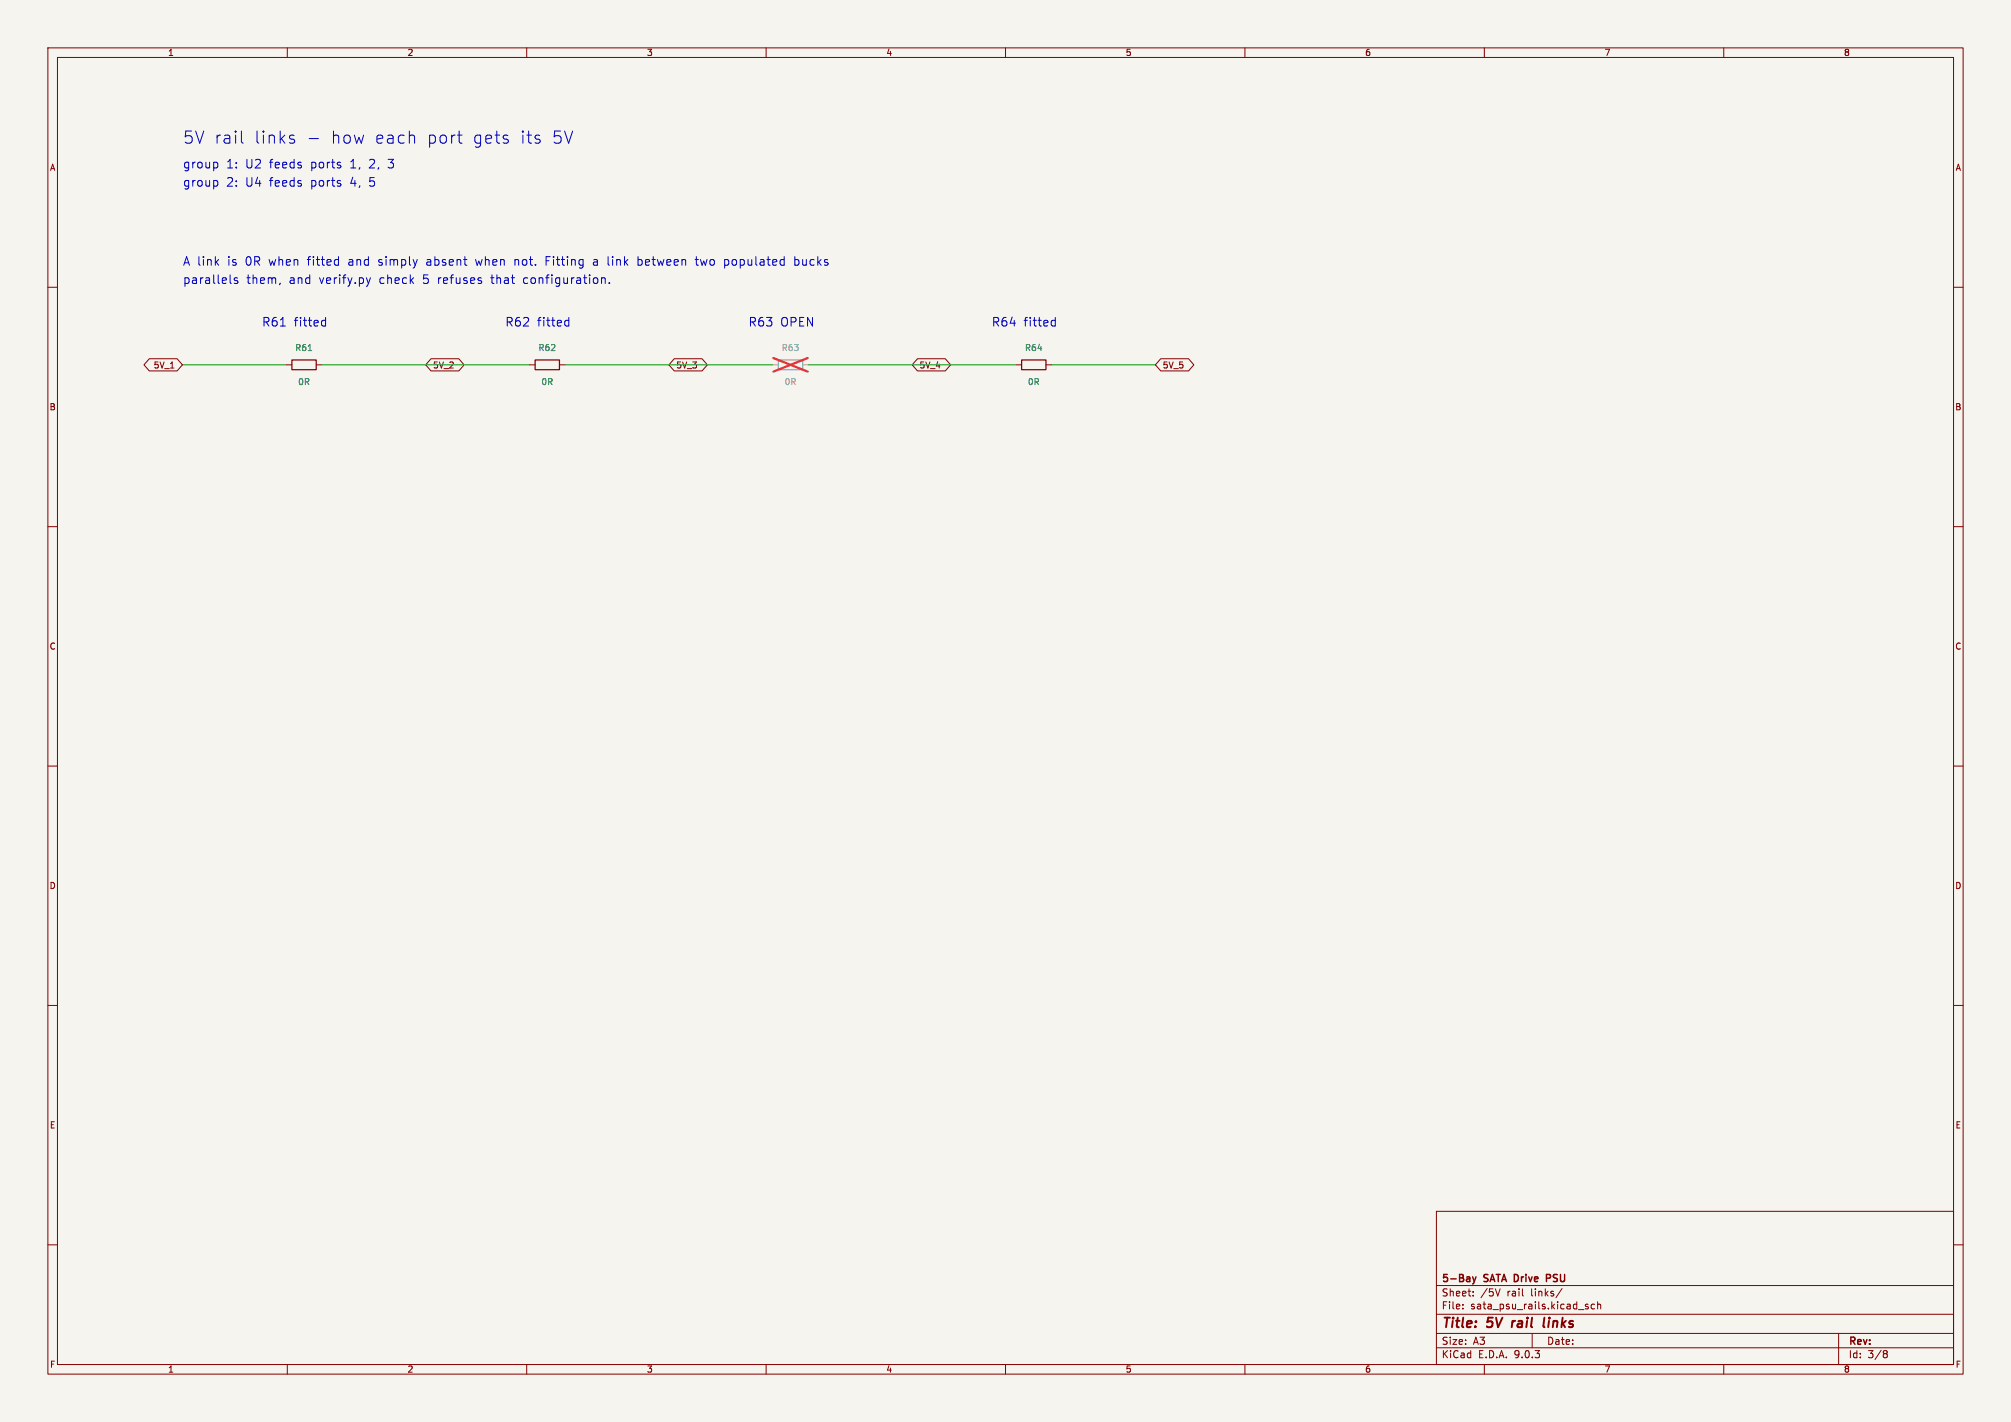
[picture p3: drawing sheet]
<svg xmlns="http://www.w3.org/2000/svg" width="420mm" height="297mm" viewBox="0 0 420 297" stroke-linecap="round" stroke-linejoin="round" font-family="sans-serif">
<path d="M0 0h420v297h-420z" fill="#f5f4ef" stroke="#f5f4ef" stroke-width=".21"/>
<g fill="none" stroke="#840000" stroke-width=".21">
<path d="M10 10h400v277h-400zM12 12h396v273h-396zM60 10v2M110 10v2M160 10v2M210 10v2M260 10v2M310 10v2M360 10v2M10 60h2M31.2 74.9h5.8l1.1 1.3-1.1 1.3h-5.8l-1.1-1.3zM59.7 76.2h1.3"/>
<path d="M66 76.2h1.3M90 74.9h5.8l1.1 1.3-1.1 1.3h-5.8l-1.1-1.3zM110.5 76.2h1.3M116.8 76.2h1.3M140.8 74.9h5.8l1.1 1.3-1.1 1.3h-5.8l-1.1-1.3zM191.6 74.9h5.8l1.1 1.3-1.1 1.3h-5.8l-1.1-1.3zM212.1 76.2h1.3M218.4 76.2h1.3M242.4 74.9h5.8l1.1 1.3-1.1 1.3h-5.8l-1.1-1.3zM408 60h2M10 110h2M408 110h2"/>
<path d="M10 160h2M408 160h2M10 210h2M408 210h2M300 253h108v32h-108zM10 260h2M300 278.5h108M300 274.5h108M300 268.5h108M305.5 273.2v.2M305.5 272.5v.1M307.7 270.5v.2"/>
<path d="M307.7 269.8v.1M313.3 269.2l-.5 1.5M320 278.5v3M326.2 269.1l-1.3 1.9M331.7 272.5l-.4-.1-.2 .2 .1 .2 .5 .2v.3h-.6M333 272.5l-.4-.1-.3 .3 .1 .6h.6M333.7 272.5l.2-.1 .3 .1 .1 .9M333.7 271.9v1.5M384 278.5v6.5M408 260h2M60 285v2M110 285v2"/>
<path d="M160 285v2M210 285v2M260 285v2M300 281.5h108M310 285v2M360 285v2M393.6 282.1l.4 .1 .2 .2-.3 .3M393.6 282.7h.3M393.9 282.7l.2 .2 .1 .4-.2 .2-.4 .1"/>
</g>
<path d="M315.9 275.9l-.2 1.3M322.5 275.2l-.2 1.7 .3 .3" fill="none" stroke="#840000" stroke-width=".4"/>
<path d="M307.5 266.7l.4 1M307.9 267.7l-.4 .5M308.3 266.7l-.4 1M323.7 266.3l-.7-.1v1.5M323.7 266.9l-.7 .1" fill="none" stroke="#840000" stroke-width=".3"/>
<path d="M61 75.2h5v2h-5zM111.8 75.2h5v2h-5zM213.4 75.2h5v2h-5z" fill="none" stroke="#840000" stroke-width=".25"/>
<path d="M64.4 73.2h.7" fill="none" stroke="#006464" stroke-width=".21"/>
<path d="M162.6 75.2h5v2h-5z" fill="none" stroke="#9c9b98" stroke-width=".25"/>
<path d="M161.3 76.2h1.3M167.6 76.2h1.3" fill="none" stroke="#9c9b98" stroke-width=".21"/>
<path d="M161.5 74.8l7.2 2.8M168.7 74.8l-7.2 2.8" fill="none" stroke="#e12e31" stroke-width=".46"/>
<path d="M38.1 76.2h21.6M67.3 76.2h43.2M118.1 76.2h43.2M168.9 76.2h43.2M219.7 76.2h21.6" fill="none" stroke="#009600" stroke-width=".21"/>
<g fill="none" stroke="#0000c2" stroke-width=".21">
<path d="M45.1 33.9l.4 .3v.5l-.4 .4M45.1 37.7l.4 .3v.5l-.4 .4M50.4 27.4v2.1l.4 .4M60.8 29.1l.6 .1 .1 .3-.3 .4h-.5M60.8 28.2l.6 .1M64.6 28.9h1.9M86.5 28.3l.1 1.6M95.5 28.2h1M95.9 29.5l.1 .3 .5 .1M105.8 29.1l.4 .3-.1 .4-.3 .1M105.8 28.2l.3 .1M112.7 29.2l.1 .2-.1 .4"/>
<path d="M48.1 59.1l.2 .1M49.6 58.1l-.4-.1-.3 .3 .1 .2 .6 .2v.4h-.7M58.5 59.1l-.2 .4M70.5 54.2l.2 .1M70.7 53.6v1.8M70.7 55.3l-.2 .1M76.5 58l.4 1.2M76.9 59.2l-.1 .4M77.4 58l-.5 1.2M125.6 58.2l.3-.2 .4 .1 .1 1.1M125.6 58v1.2M127.3 59v.2"/>
<path d="M133.3 53.6v1.8M133.3 55.3l.1 .1M133.4 54.2l-.1 .1M145.2 54.2h.7M145.4 53.6v1.5l.3 .3M151.3 54.2v1.8M151.3 55.3l.6 .1M151.9 54.2l-.6 .1M166 55.3l.5 .1M166 53.6v1.8M166.5 54.2l-.5 .1M58.6 68.1h1"/>
<path d="M67.3 68h.7M67.3 67h.7M68 66.3v1.8M118.1 68h.7M118.1 67h.7M118.8 66.3v1.8M219.7 68h.7M219.7 67h.7M220.4 66.3v1.8"/>
</g>
<g font-size="3.5" fill="#0000c2">
<text x="38.1" y="30.2">5V rail</text>
<text x="52.9" y="30.2">links</text>
<text x="68.7" y="30.2">how</text>
<text x="77.9" y="30.2">each</text>
<text x="88.7" y="30.2">port</text>
<text x="98.2" y="30.2">gets</text>
<text x="108.1" y="30.2">its</text>
<text x="114.7" y="30.2">5V</text>
</g>
<g font-size="2.8" fill="#840000">
<text x="301" y="277.9">Title:</text>
<text x="310.6" y="277.9">5V</text>
<text x="316.6" y="277.9">rail</text>
<text x="324" y="277.9">links</text>
</g>
<g font-size="2.5" fill="#0000c2">
<text x="38.1" y="35.3">group</text>
<text x="47.2" y="35.3">1:</text>
<text x="51.2" y="35.3">U2</text>
<text x="56.3" y="35.3">feeds</text>
<text x="65" y="35.3">ports</text>
<text x="73.3" y="35.3">1,</text>
<text x="77.3" y="35.3">2,</text>
<text x="81.4" y="35.3">3</text>
<text x="38.1" y="39.1">group</text>
<text x="47.2" y="39.1">2:</text>
<text x="51.2" y="39.1">U4</text>
<text x="56.3" y="39.1">feeds</text>
<text x="65" y="39.1">ports</text>
<text x="73.3" y="39.1">4,</text>
<text x="77.3" y="39.1">5</text>
<text x="38.1" y="55.6">A link</text>
<text x="38.1" y="59.4">parallels</text>
<text x="47.5" y="55.6">is</text>
<text x="51.2" y="55.6">0R</text>
<text x="51.4" y="59.4">them,</text>
<text x="56.2" y="55.6">when</text>
<text x="60.3" y="59.4">and</text>
<text x="64.4" y="55.6">fitted</text>
<text x="66.7" y="59.4">verify.py</text>
<text x="73" y="55.6">and</text>
<text x="79.3" y="59.4">check</text>
<text x="79.3" y="55.6">simply</text>
<text x="88.5" y="59.4">5</text>
<text x="89.4" y="55.6">absent</text>
<text x="91.7" y="59.4">refuses</text>
<text x="99.8" y="55.6">when</text>
<text x="102.9" y="59.4">that</text>
<text x="108" y="55.6">not.</text>
<text x="109.7" y="59.4">configuration.</text>
<text x="114.6" y="55.6">Fitting</text>
<text x="124.6" y="55.6">a link</text>
<text x="134.1" y="55.6">between</text>
<text x="146.4" y="55.6">two</text>
<text x="152.4" y="55.6">populated</text>
<text x="167.1" y="55.6">bucks</text>
<text x="54.6" y="68.3">R61</text>
<text x="61.3" y="68.3">fitted</text>
<text x="105.4" y="68.3">R62</text>
<text x="112.1" y="68.3">fitted</text>
<text x="156.2" y="68.3">R63</text>
<text x="162.9" y="68.3">OPEN</text>
<text x="207" y="68.3">R64</text>
<text x="213.7" y="68.3">fitted</text>
</g>
<g font-size="2.1" fill="#840000">
<text x="301" y="268.2">5-Bay</text>
<text x="310" y="268.2">SATA Drive</text>
<text x="324.2" y="268.2">PSU</text>
<text x="301" y="273.7">File:</text>
<text x="301" y="271">Sheet:</text>
<text x="307.1" y="273.7">sata_psu_rails.kicad_sch</text>
<text x="309.2" y="271">/5V</text>
<text x="314.8" y="271">rail</text>
<text x="319.9" y="271">links/</text>
<text x="301" y="281.1">Size:</text>
<text x="307.6" y="281.1">A3</text>
<text x="323" y="281.1">Date:</text>
<text x="386" y="281.3">Rev:</text>
<text x="301" y="283.9">KiCad</text>
<text x="308.7" y="283.9">E.D.A.</text>
<text x="316.3" y="283.9">9.0.3</text>
<text x="386" y="283.9">Id:</text>
<text x="390.1" y="283.9">3/8</text>
</g>
<g font-size="1.8" fill="#840000">
<text x="35" y="11.9">1</text>
<text x="85" y="11.9">2</text>
<text x="135" y="11.9">3</text>
<text x="185" y="11.9">4</text>
<text x="235" y="11.9">5</text>
<text x="285" y="11.9">6</text>
<text x="335" y="11.9">7</text>
<text x="385" y="11.9">8</text>
<text x="10.3" y="35.9">A</text>
<text x="408.3" y="35.9">A</text>
<text x="32" y="77.2">5V_1</text>
<text x="90.3" y="77.2">5V_2</text>
<text x="141.1" y="77.2">5V_3</text>
<text x="191.9" y="77.2">5V_4</text>
<text x="242.7" y="77.2">5V_5</text>
<text x="10.3" y="85.9">B</text>
<text x="408.2" y="85.9">B</text>
<text x="10.3" y="135.9">C</text>
<text x="408.2" y="135.9">C</text>
<text x="10.3" y="185.9">D</text>
<text x="408.2" y="185.9">D</text>
<text x="10.3" y="235.9">E</text>
<text x="408.3" y="235.9">E</text>
<text x="10.3" y="285.9">F</text>
<text x="35" y="286.9">1</text>
<text x="85" y="286.9">2</text>
<text x="135" y="286.9">3</text>
<text x="185" y="286.9">4</text>
<text x="235" y="286.9">5</text>
<text x="285" y="286.9">6</text>
<text x="335" y="286.9">7</text>
<text x="385" y="286.9">8</text>
<text x="408.3" y="285.9">F</text>
</g>
<g font-size="1.8" fill="#006464">
<text x="61.6" y="73.5">R61</text>
<text x="112.4" y="73.5">R62</text>
<text x="214" y="73.5">R64</text>
<text x="62.2" y="80.6">0R</text>
<text x="113" y="80.6">0R</text>
<text x="214.6" y="80.6">0R</text>
</g>
<g font-size="1.8" fill="#939391">
<text x="163.2" y="73.5">R63</text>
<text x="163.8" y="80.6">0R</text>
</g>
</svg>
